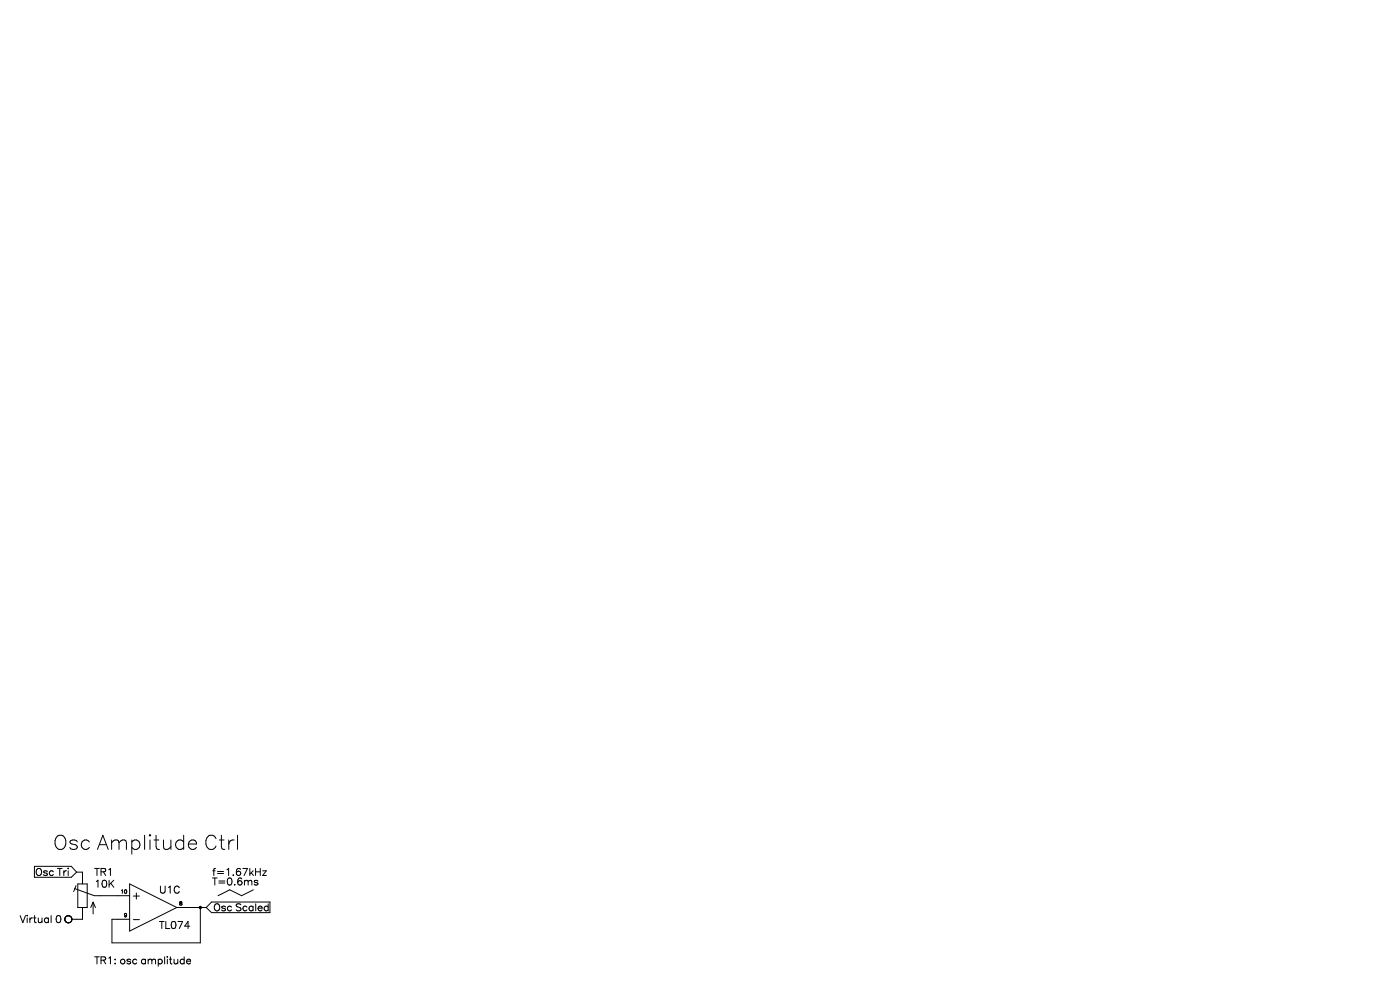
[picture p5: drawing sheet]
<svg xmlns="http://www.w3.org/2000/svg" width="297mm" height="210mm" viewBox="0 0 297 210" stroke-linecap="round" stroke-linejoin="round" font-family="sans-serif">
<path d="M42.5 192.5h.1" fill="none" stroke="#000" stroke-width=".75"/>
<g fill="none" stroke="#000" stroke-width=".21">
<path d="M7.3 183.8h7.8l1.2 1.2M13.9 195.4h.1M13.9 194.6h.1M13.9 195.4l.2 .2M13.9 194.5v.1M13.9 194.5h.1M14 194.5h-.1M14 194.4v.1M14 194.4h.1M14.1 194.4h-.1M14.1 195.6h.1M14.1 194.4h.1"/>
<path d="M14.1 195.6l.1 .1M14.1 194.3v.1M14.2 194.3h-.1M14.2 194.3h.1M14.2 195.7h.1M14.3 194.3h-.1M14.3 195.7h.1M14.4 194.3h-.1M14.4 195.7h.1M14.4 194.3h.1M14.5 194.3h-.1M14.5 195.7h.1"/>
<path d="M14.5 194.2l.1 .1M14.5 194.2v.1M14.6 195.7h-.1M14.6 194.3h.1M14.6 195.7h.1M14.7 194.3h.1M14.7 195.7h-.1M14.8 195.7h-.1M14.8 194.3h.1M14.8 195.7h.1M14.8 194.3l.1 .1M14.9 195.6l-.1 .1"/>
<path d="M14.9 194.4h.1M14.9 195.6h.1M14.9 194.4l.3 .3M15 195.6h-.1M15 195.6h.1M15 195.5v.1M15.1 195.5h-.1M15.1 195.5h.1M15.1 195.4v.1M15.1 195.4h.1M15.2 195.4h-.1M15.2 195.3v.1"/>
<path d="M15.2 194.7h.1M15.2 194.7v.1M15.2 194.8h.1M15.2 195.2v.1M15.2 194.8v.1M15.2 195.1v.1M15.2 194.9h.1M15.2 194.9v.1M15.2 195v.1M15.2 195h.1M15.9 188.5l4.1 1.5M16.1 187.9l-.5 1.2"/>
<path d="M16.3 185h1.2v2.5M16.3 185l-1.2 1.1h-7.8M16.5 187.5h2v5h-2zM17.5 192.5v2.5h-2.3M19.7 191.4v2.5M19.7 191.4l.6 1.1M19.7 191.4l-.4 1.1M20.1 190h7.4M27.5 187.5l10 5-10 5zM28.3 195.1h1.3M37.5 192.5h6.3M42.5 192.5v7.5h-18.7v-5h3.7"/>
<path d="M43.8 192.5l1.1 1.1h12.4M53.7 188.8l-2.4 1.2-2.5-1.2-2.6 1.2M57.3 191.3h-12.4l-1.1 1.2"/>
</g>
<text font-size="4.8" x="11.2" y="180.3">Osc Amplitude Ctrl</text>
<g font-size="2.4">
<text x="7" y="185.7">Osc Tri</text>
<text x="20" y="185.7">TR1</text>
<text x="45" y="185.7">f=1.67kHz</text>
<text x="20" y="188.3">10K</text>
<text x="28" y="190.7">+</text>
<text x="33.7" y="189.5">U1C</text>
<text x="45" y="187.8">T=0.6ms</text>
<text x="4.3" y="195.7">Virtual 0</text>
<text x="33.7" y="197">TL074</text>
<text x="45.2" y="193.2">Osc Scaled</text>
<text x="20" y="204.5">TR1: osc amplitude</text>
</g>
<g font-size="1.2">
<text x="25.7" y="189.5">10</text>
<text x="38" y="192">8</text>
<text x="26.3" y="194.5">9</text>
</g>
</svg>
